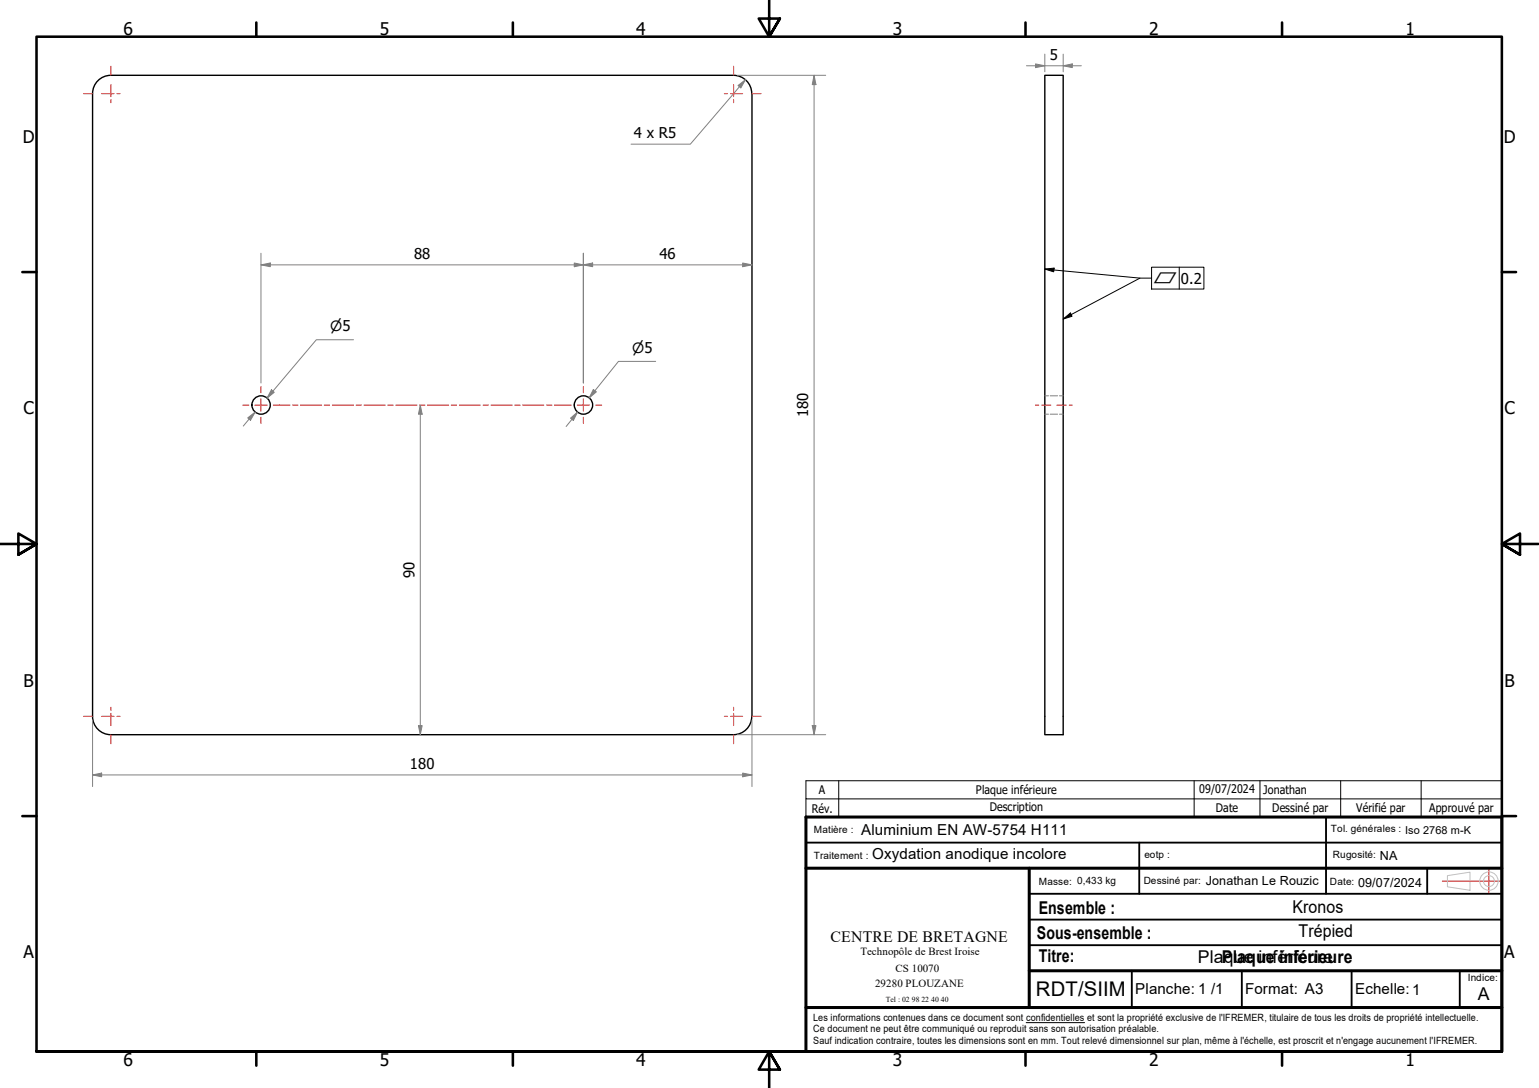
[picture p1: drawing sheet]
<svg xmlns="http://www.w3.org/2000/svg" width="420mm" height="297mm" viewBox="0 0 420 297" stroke-linecap="round" stroke-linejoin="round" font-family="sans-serif">
<g fill="none" stroke="#000" stroke-width=".38">
<path d="M25.3 25.6v170M30.3 20.6a5 5 0 0 0-5 4.9M30.3 20.6h169.9a5 5 0 0 1 5 4.9M205.3 25.6v170M285.2 20.6h5.1v180h-5.1zM25.3 195.6a5 5 0 0 0 5 5M205.2 195.6a5 5 0 0 1-5 5h-169.9"/>
<circle cx="71.3" cy="110.6" r="2.51"/>
<circle cx="159.3" cy="110.6" r="2.51"/>
</g>
<path d="M285.2 108.1h1.1M285.2 113.1h1.1M286.7 108.1h2M286.7 113.1h2M289.2 108.1h1.1M289.2 113.1h1.1" fill="none" stroke="#808080" stroke-width=".27"/>
<!-- layer: Cadre (ISO) -->
<g fill="none" stroke="#000" stroke-width=".7">
<path d="M70 6.1v3.9M140 6.1v3.9M210 0v10l-2.9-4.9h5.8l-2.9 4.9 2.9-4.9M280 6.1v3.9M350 6.1v3.9M6.1 74.3h3.9M410 74.3h3.9M0 148.5h10l-5-2.8v5.7l5-2.9-5 2.9M420 148.5h-10l5-2.8v5.7l-5-2.9 5 2.9M6.1 222.8h3.9M410 222.8h3.9M10 287.1v-277.1h400v277.1h-400h400"/>
<path d="M70 287.1v3.8M140 287.1v3.8M212.9 292l-2.9-4.9 2.9 4.9h-5.8l2.9-4.9v9.9M280 287.1v3.8M350 287.1v3.8"/>
</g>
<path d="M220 230h190M311 230v14M362 223.1v20.9M389.6 237v7M281 244h129M281 251.1h129M281 258h129M309 265v10.1M339 265v9.9M369 265v9.9M398.5 265v10.1" fill="none" stroke="#000" stroke-width=".51"/>
<path d="M220 237h190M281 237v38.1M220 275.1h190M281 265h129M220 287.1v-64h190v64" fill="none" stroke="#000" stroke-width=".83"/>
<!-- layer: AXE -->
<path d="M406.5 237.3v6.5M393.8 240.6h16" fill="none" stroke="#f00" stroke-width=".27"/>
<!-- layer: CONTOUR -->
<g fill="none" stroke="#c0c0c0" stroke-width=".27">
<path d="M395.2 239.1l6.1-1v5l-6.1-1z"/>
<circle cx="406.5" cy="240.6" r="2.51"/>
<circle cx="406.5" cy="240.6" r="1.49"/>
</g>
<!-- layer: Symboles(ISO)_IFREMER2 -->
<path d="M280.2 279.2h15.9" fill="none" stroke="#000" stroke-width=".27"/>
<!-- layer: Symboles(ISO)_IFREMER -->
<path d="M220 218.1v5h190v-9.9h-190v4.9h190M229 213.2v9.9M326 213.2v9.9M344 213.2v9.9M366 213.2v9.9M388 213.2v9.9" fill="none" stroke="#000" stroke-width=".27"/>
<!-- layer: Cotes(ISO)_IFREMER -->
<path d="M25.3 211.6h2.4" fill="none" stroke="#808080" stroke-width=".27"/>
<path d="M25.3 211.6l2.4-.5v1z" fill-rule="evenodd" fill="#808080"/>
<path d="M25.3 211.6l2.4-.5v1zM202.8 211.6h2.5" fill="none" stroke="#808080" stroke-width=".27"/>
<path d="M202.8 211.1l2.5 .5-2.5 .5z" fill-rule="evenodd" fill="#808080"/>
<path d="M222.2 20.6v2.5M25.3 196.6v18.1M205.3 196.6v18.1M27.7 211.6h175.1M202.8 211.1l2.5 .5-2.5 .5z" fill="none" stroke="#808080" stroke-width=".27"/>
<path d="M222.2 20.6l.6 2.5h-1.1z" fill-rule="evenodd" fill="#808080"/>
<path d="M222.2 20.6l.6 2.5h-1.1zM222.2 198.1v2.5" fill="none" stroke="#808080" stroke-width=".27"/>
<path d="M221.7 198.1h1.1l-.6 2.5z" fill-rule="evenodd" fill="#808080"/>
<path d="M201.3 20.6h24.1M222.2 23.1v175M162.4 106.7l-1.6 1.9M221.7 198.1h1.1l-.6 2.5zM201.3 200.6h24.1" fill="none" stroke="#808080" stroke-width=".27"/>
<path d="M162 106.3l.8 .7-2 1.6z" fill-rule="evenodd" fill="#808080"/>
<path d="M157.7 112.5l-1.6 2M162 106.3l.8 .7-2 1.6z" fill="none" stroke="#808080" stroke-width=".27"/>
<path d="M155.8 114.2l1.9-1.7-1.2 2.3z" fill-rule="evenodd" fill="#808080"/>
<path d="M179 98.7h-10.2l-8 9.9M74.5 106.8l-1.6 1.9M155.8 114.2l1.9-1.7-1.2 2.3zM156.1 114.5l-1.5 1.9" fill="none" stroke="#808080" stroke-width=".27"/>
<path d="M74.1 106.4l.8 .7-2 1.6z" fill-rule="evenodd" fill="#808080"/>
<path d="M69.7 112.5l-1.7 1.9M74.1 106.4l.8 .7-2 1.6z" fill="none" stroke="#808080" stroke-width=".27"/>
<path d="M67.6 114.1l2.1-1.6-1.3 2.2z" fill-rule="evenodd" fill="#808080"/>
<path d="M203.5 21.8l-1.6 1.9M96.5 92.8h-10.1l-13.5 15.9M67.6 114.1l2.1-1.6-1.3 2.2zM68 114.4l-1.6 1.9" fill="none" stroke="#808080" stroke-width=".27"/>
<path d="M201.5 23.4l2-1.6-1.3 2.2z" fill-rule="evenodd" fill="#808080"/>
<path d="M290.3 18h2.4M201.5 23.4l2-1.6-1.3 2.2zM201.9 23.7l-13.4 15.7h-16.2" fill="none" stroke="#808080" stroke-width=".27"/>
<path d="M290.3 18l2.4-.6v1.1z" fill-rule="evenodd" fill="#808080"/>
<path d="M282.7 18h2.5M290.3 18l2.4-.6v1.1z" fill="none" stroke="#808080" stroke-width=".27"/>
<path d="M282.7 17.4l2.5 .6-2.5 .5z" fill-rule="evenodd" fill="#808080"/>
<path d="M280.2 18h2.5M282.7 17.4l2.5 .6-2.5 .5zM285.2 18h5.1M285.2 14.8v4.8M290.3 14.8v4.8M292.7 18h2.5M71.2 72.3h2.6" fill="none" stroke="#808080" stroke-width=".27"/>
<!-- layer: Symboles(ISO)_IFREMER -->
<path d="M285.2 73.5l2.6-.3-.1 1zM285.2 73.5l26 2.4h3.2M311.2 75.9l-20.9 11.2M314.4 72.9h14.3v6h-14.3zM321.9 72.9v6M290.3 87.1l1.9-1.6 .5 .8z" fill="none" stroke="#000" stroke-width=".27"/>
<g fill="#000">
<path d="M285.2 73.5l2.6-.3-.1 1z" fill-rule="evenodd"/>
<path d="M290.3 87.1l1.9-1.6 .5 .8z" fill-rule="evenodd"/>
</g>
<!-- layer: Marque de centre(ISO)_IFREMER -->
<g fill="none" stroke="#f00" stroke-width=".27">
<path d="M30.3 18.1v2.5M200.3 18.1v2.5M22.8 25.6h2.5M27.7 25.6h3.4M30.3 23.1v3.3M30.3 27.2v.9M31.9 25.6h.9M197.7 25.6h.9M199.5 25.6h3.3M200.3 23.1v3.3M200.3 27.2v.9M205.3 25.6h2.5"/>
<path d="M71.2 105.6v1.6M71.2 108.9v3.4M71.2 113.9v1.7M159.3 105.6v1.6M159.3 108.9v3.4M159.3 113.9v1.7M22.8 195.6h2.5M27.7 195.6h3.4M30.3 193.1v.8M30.3 194.7v3.4M31.9 195.6h.9M197.7 195.6h.9"/>
<path d="M199.5 195.6h3.3M200.3 193.1v.8M200.3 194.7v3.4M205.3 195.6h2.5M30.3 200.6v2.5M200.3 200.6v2.5"/>
</g>
<path d="M282.7 110.6h.9M284.4 110.6h2.5M288.5 110.6h2.6M291.9 110.6h.8" fill="none" stroke="#f00" stroke-width=".27"/>
<!-- layer: Cotes(ISO)_IFREMER -->
<path d="M71.2 72.3l2.6-.5v1z" fill-rule="evenodd" fill="#808080"/>
<path d="M71.2 72.3l2.6-.5v1zM156.8 72.3h2.5" fill="none" stroke="#808080" stroke-width=".27"/>
<path d="M156.8 71.8l2.5 .5-2.5 .5z" fill-rule="evenodd" fill="#808080"/>
<path d="M71.2 69.1v35.5M73.8 72.3h83M156.8 71.8l2.5 .5-2.5 .5zM159.3 69.1v35.5M114.7 110.6v2.5" fill="none" stroke="#808080" stroke-width=".27"/>
<g fill="none" stroke="#f00" stroke-width=".27">
<path d="M66.3 110.6h1.6M69.6 110.6h3.4M74.6 110.6h4.6M79.9 110.6h1.4M82 110.6h5.8M88.5 110.6h1.5M90.7 110.6h5.8M97.2 110.6h1.5M99.4 110.6h5.8M105.9 110.6h1.4M108.1 110.6h5.8M114.6 110.6h1.4"/>
<path d="M116.7 110.6h5.8M123.2 110.6h1.5M125.4 110.6h5.7M131.9 110.6h1.4M134 110.6h5.8M140.5 110.6h1.5M142.7 110.6h5.8M149.2 110.6h1.5M151.4 110.6h4.6M157.6 110.6h3.3M162.6 110.6h1.7"/>
</g>
<!-- layer: Cotes(ISO)_IFREMER -->
<path d="M114.7 110.6l.6 2.5h-1.1z" fill-rule="evenodd" fill="#808080"/>
<path d="M114.7 110.6l.6 2.5h-1.1zM114.7 198.1v2.5" fill="none" stroke="#808080" stroke-width=".27"/>
<path d="M114.2 198.1h1.1l-.6 2.5z" fill-rule="evenodd" fill="#808080"/>
<path d="M159.3 72.3h2.5M114.7 113.1v85M114.2 198.1h1.1l-.6 2.5z" fill="none" stroke="#808080" stroke-width=".27"/>
<path d="M159.3 72.3l2.5-.5v1z" fill-rule="evenodd" fill="#808080"/>
<path d="M159.3 72.3l2.5-.5v1zM202.8 72.3h2.5" fill="none" stroke="#808080" stroke-width=".27"/>
<path d="M202.8 71.8l2.5 .5-2.5 .5z" fill-rule="evenodd" fill="#808080"/>
<path d="M159.3 69.1v35.5M161.8 72.3h41M202.8 71.8l2.5 .5-2.5 .5z" fill="none" stroke="#808080" stroke-width=".27"/>
<text font-size="5.5" x="282.8" y="272">RDT/SIIM</text>
<g font-size="4.8">
<text x="33.7" y="9.6">6</text>
<text x="103.7" y="9.6">5</text>
<text x="173.7" y="9.6">4</text>
<text x="243.7" y="9.6">3</text>
<text x="313.7" y="9.6">2</text>
<text x="383.7" y="9.6">1</text>
<text x="6.2" y="38.9">D</text>
<text x="410.5" y="38.9">D</text>
<text x="6.4" y="113.1">C</text>
<text x="410.7" y="113.1">C</text>
<text x="6.4" y="187.4">B</text>
<text x="410.7" y="187.4">B</text>
<text x="283.6" y="249.4">Ensemble :</text>
<text x="352.9" y="249.3">Kronos</text>
<text x="283.1" y="256.3">Sous-ensemble :</text>
<text x="354.5" y="255.8">Trépied</text>
<text x="6.4" y="261.7">A</text>
<text x="283.6" y="262.7">Titre:</text>
<text x="327" y="262.9">PlaPlaque inférieure</text>
<text x="334.1" y="262.9">que inférieure</text>
<text x="410.7" y="261.7">A</text>
<text x="403.4" y="273.1">A</text>
<text x="33.7" y="290.9">6</text>
<text x="103.7" y="290.9">5</text>
<text x="173.7" y="290.9">4</text>
<text x="243.7" y="290.9">3</text>
<text x="313.7" y="290.9">2</text>
<text x="383.7" y="290.9">1</text>
</g>
<text font-size="4.3" x="226.8" y="257.2">CENTRE DE BRETAGNE</text>
<g font-size="4.1">
<text x="286.6" y="16.4">5</text>
<text x="173" y="37.8">4 x R5</text>
<text x="113" y="70.7">88</text>
<text x="180" y="70.7">46</text>
<text x="322.4" y="77.5">0.2</text>
<text x="220.7" y="114" transform="rotate(-90 220.7 114)">180</text>
<text x="113.2" y="157.8" transform="rotate(-90 113.2 157.8)">90</text>
<text x="111.9" y="210">180</text>
<text x="235.1" y="228">Aluminium EN AW-5754 H111</text>
<text x="238.1" y="234.6">Oxydation anodique incolore</text>
<text x="309.9" y="271.5">Planche: 1 /1</text>
<text x="339.9" y="271.5">Format: A3</text>
<text x="370" y="271.5">Echelle:1</text>
</g>
<g font-size="3.9">
<text x="314.9" y="77.4">⏥</text>
<text x="90.2" y="90.5">⌀5</text>
<text x="172.6" y="96.4">⌀5</text>
</g>
<g font-size="3.4">
<text x="376.7" y="234.8">NA</text>
<text x="329.2" y="241.7">Jonathan Le Rouzic</text>
<text x="370.8" y="242.2">09/07/2024</text>
</g>
<g font-size="3.2">
<text x="221.6" y="221.9">Rév.</text>
<text x="223.6" y="216.8">A</text>
<text x="266.4" y="216.6">Plaque inférieure</text>
<text x="270.2" y="221.4">Description</text>
<text x="327.4" y="216.6">09/07/2024</text>
<text x="331.9" y="221.7">Date</text>
<text x="344.9" y="216.8">Jonathan</text>
<text x="347.3" y="221.6">Dessiné par</text>
<text x="370.3" y="221.6">Vérifié par</text>
<text x="390.2" y="221.6">Approuvé par</text>
</g>
<g font-size="3">
<text x="234.9" y="260.8">Technopôle de Brest Iroise</text>
<text x="238.9" y="269.5">29280 PLOUZANE</text>
<text x="244.5" y="265.4">CS 10070</text>
</g>
<g font-size="2.7">
<text x="222.2" y="227.5">Matière :</text>
<text x="363.3" y="227.3">Tol. générales : Iso 2768 m-K</text>
<text x="222.2" y="234.5">Traitement :</text>
<text x="312.4" y="234.3">eotp :</text>
<text x="363.9" y="234.2">Rugosité:</text>
<text x="283.7" y="241.5">Masse: 0,433 kg</text>
<text x="312.2" y="241.5">Dessiné par:</text>
<text x="363.1" y="241.7">Date:</text>
<text x="400.7" y="267.9">Indice:</text>
<text x="222" y="278.8">Les informations contenues dans ce document sont confidentielles et sont la propriété exclusive de l'IFREMER, titulaire de tous les droits de propriété intellectuelle.</text>
<text x="222" y="281.9">Ce document ne peut être communiqué ou reproduit sans son autorisation préalable.</text>
<text x="222" y="285">Sauf indication contraire, toutes les dimensions sont en mm. Tout relevé dimensionnel sur plan, même à l'échelle, est proscrit et n'engage aucunement l'IFREMER.</text>
</g>
<g font-size="2.1">
<text x="241.8" y="273.5">Tel : 02</text>
<text x="248.9" y="273.5">98</text>
<text x="251.6" y="273.5">22</text>
<text x="254.2" y="273.5">40</text>
<text x="256.9" y="273.5">40</text>
</g>
</svg>
